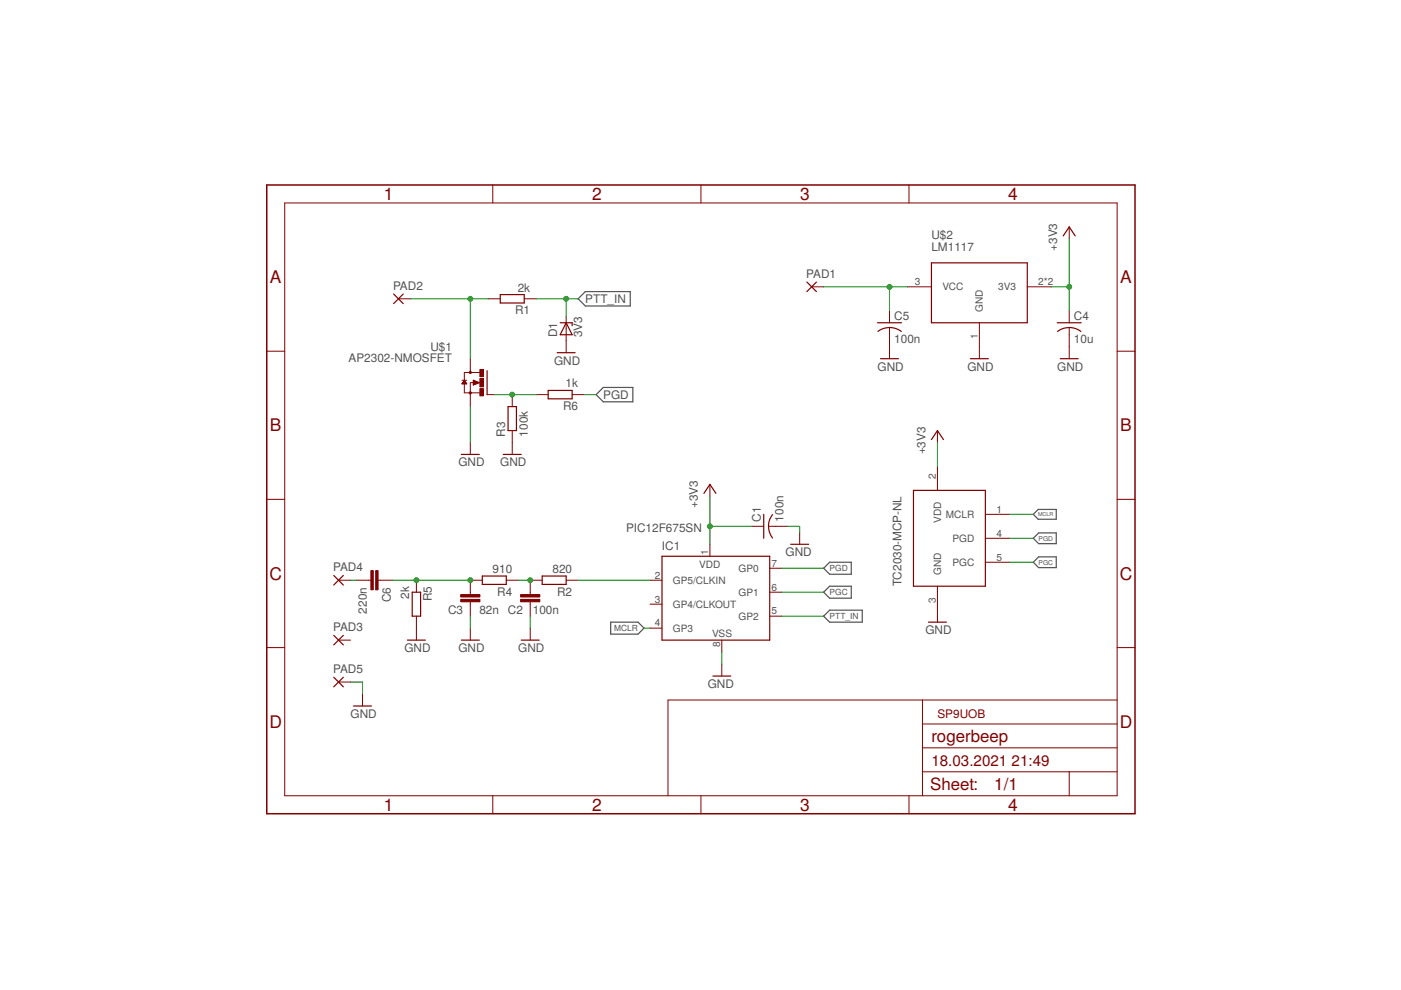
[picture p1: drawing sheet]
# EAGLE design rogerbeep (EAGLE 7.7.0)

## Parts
C1  100n  C-USC0805  [C0805]
C2  100n  C-EUC0603  [C0603]
C3  82n  C-EUC0603  [C0603]
C4  10u  C-USC0805  [C0805]
C5  100n  C-USC0805  [C0805]
C6  220n  C-EUC0603  [C0603]
D1  3V3  ZENER-DIODESOT23  [SOT23]
IC1  PIC12F675SN  [SO-08]
PAD1  SMD5  [SMD2,54-5,08]
PAD2  SMD5  [SMD2,54-5,08]
PAD3  SMD5  [SMD2,54-5,08]
PAD4  SMD2  [SMD1,27-2,54]
PAD5  SMD2  [SMD1,27-2,54]
R1  2k  R-EU_R0603  [R0603]
R2  820  R-EU_R0603  [R0603]
R3  100k  R-EU_R0603  [R0603]
R4  910  R-EU_R0603  [R0603]
R5  2k  R-EU_R0603  [R0603]
R6  1k  R-EU_R0603  [R0603]
U$1  AP2302-NMOSFET  [SOT23-3]
U$2  LM1117  [SOT223-3]
U$5  TC2030-MCP  [TC2030-IDC-NL]

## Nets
13.8V: C5.1 PAD1.1(P) U$2.3(VCC)
+3V3: C1.1 C4.1 IC1.1(VDD) U$2.2(3V3) U$2.4(3V3) U$5.2(VDD)
GND: C1.2 C2.1 C3.1 C4.2 C5.2 D1.1(A) IC1.8(VSS) PAD5.1(P) R3.1 R5.2 U$1.2(S1) U$2.1(GND) U$5.3(GND)
MCLR: IC1.4(GP3) U$5.1(MCLR)
MOD: C3.2 C6.1 R4.2 R5.1
N$1: IC1.2(GP5/CLKIN) R2.1
N$2: PAD2.1(P) R1.2 U$1.3(D1)
N$3: C2.2 R2.2 R4.1
N$4: C6.2 PAD4.1(P)
N$11: R3.2 R6.2 U$1.1(G1)
PGC: IC1.6(GP1) U$5.5(PGC)
PGD: IC1.7(GP0) R6.1 U$5.4(PGD)
PTT_IN: D1.3(C) IC1.5(GP2) R1.1
Unconnected: IC1.3(GP4/CLKOUT) PAD3.1(P)

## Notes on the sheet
- SP9UOB
